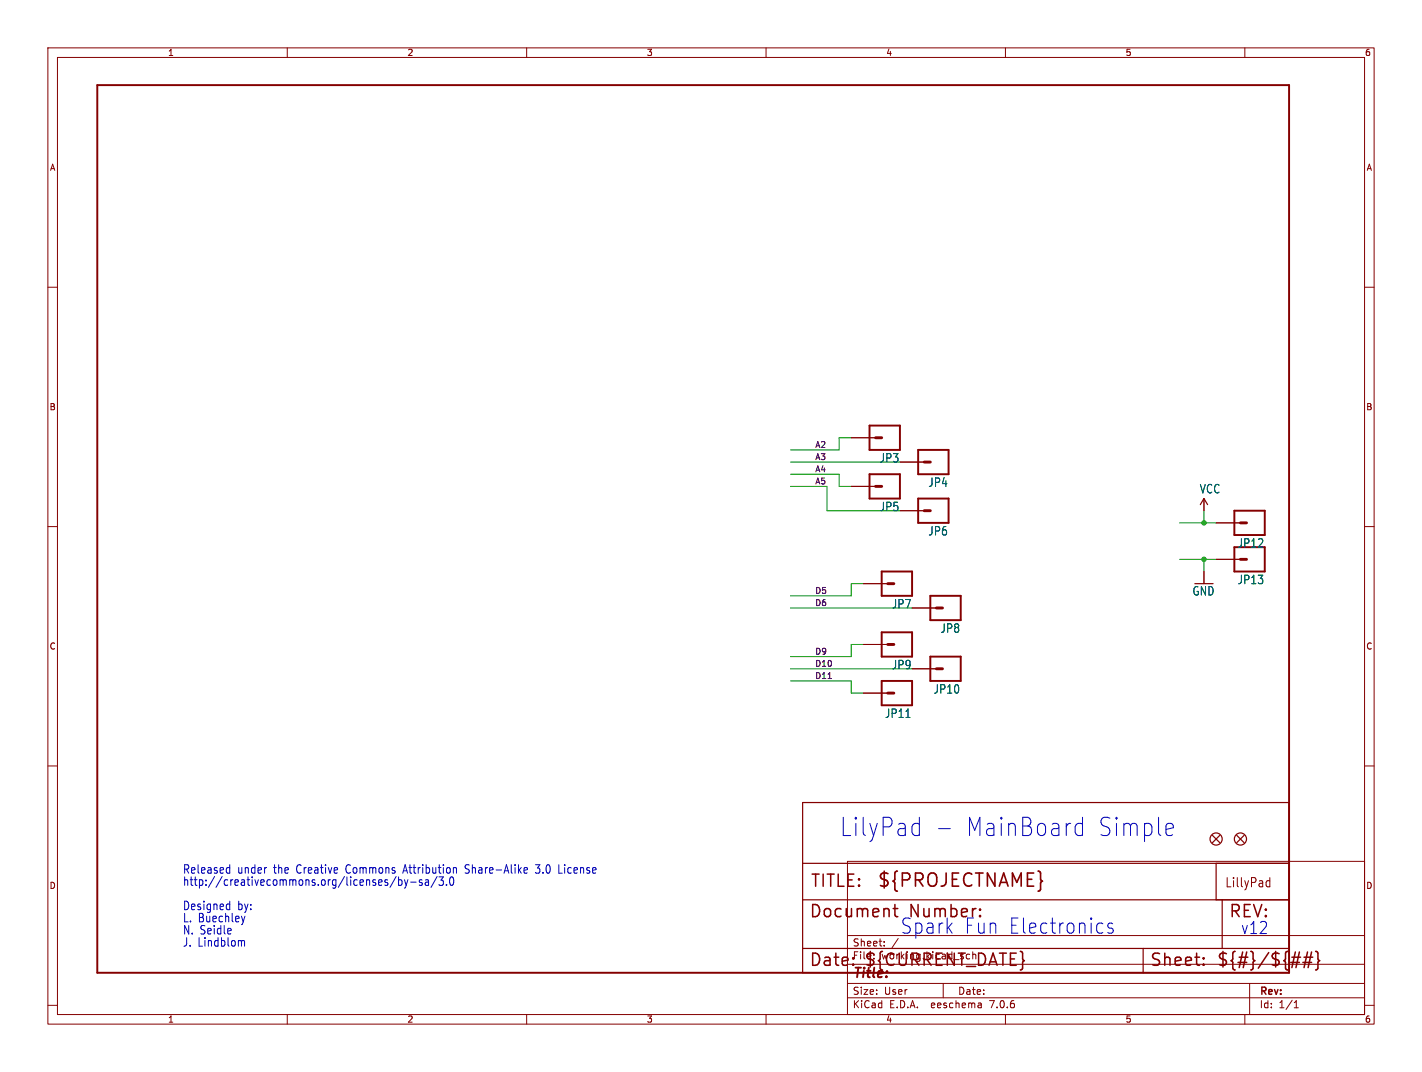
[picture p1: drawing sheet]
<svg xmlns="http://www.w3.org/2000/svg" width="297mm" height="224mm" viewBox="0 0 297 224" stroke-linecap="round" stroke-linejoin="round" font-family="sans-serif">
<g fill="none" stroke="#840000" stroke-width=".21">
<path d="M10 10h277v203.9h-277zM12 12h273v199.9h-273zM60 10v2M110 10v2M160 10v2M210 10v2M260 10v2M10 60h2M285 60h2M177.8 91.4h5.1M188 96.5h5M10 110h2"/>
<path d="M177.8 101.6h5.1M188 106.7h5M251.5 104.1v2.6M251.5 119.4v2.5M254 116.8h5.1M254 109.2h5.1M285 110h2M180.3 134.6h5.1M180.3 121.9h5.1M190.5 139.7h5.1M190.5 127h5.1M10 160h2"/>
<path d="M180.3 144.8h5.1M285 160h2M177 179.9h108v32h-108zM177 195.4h108M184.7 197.5v.1M184.7 196.7v.1M187.6 196l-1.3 2M264.5 185.1l.3 .1h.4M265.2 183.3v1.9M265.2 184.1l-.4-.1-.3 .1M10 210h2M60 211.9v2"/>
<path d="M110 211.9v2M160 211.9v2M177 208.4h108M177 205.4h108M177 201.4h108M197 205.4v3M204.9 209.6l.1 .9M205 210.4l-.2 .1M205 209.9h-.2M210 211.9v2M260 211.9v2M261 205.4v6.5"/>
<path d="M270.3 210.5h.9M270.3 209.4l.4-.4v1.5M285 210h2"/>
</g>
<g fill="none" stroke="#840000" stroke-width=".25">
<path d="M250.7 105.4l.8-1.3 .7 1.3M167.6 167.6h101.6v35.6h-101.6zM253.2 174.5l1.6 1.5M254.8 174.5l-1.6 1.5M258.3 174.5l1.5 1.5M259.8 174.5l-1.5 1.5M167.6 198.1h101.6M167.6 180.3h101.6M167.6 188h101.6M238.8 198.1v5.1M254 180.3v7.7M255.3 188v10.1"/>
<circle cx="254" cy="175.3" r="1.27"/>
<circle cx="259.1" cy="175.3" r="1.27"/>
</g>
<g fill="none" stroke="#840000" stroke-width=".32">
<path d="M186.5 189.8h1M186.9 188.9v2.2M204.7 189.9l.1 .1-.1 .1M204.7 189.9l-.1 .1 .1 .1M204.7 189.9v.2M269.8 199.9h1.8M271.4 198.9l-.7 3.2M272.4 199.9h1.8M273.1 198.9l-.7 3.2M273.9 198.9l-.7 3.2M274.8 198.7l.3 .2 .2 .2v1.2l.3 .4-.3 .3v1.2l-.2 .3-.3 .1M178.2 201.4l.1 .1-.1 .1"/>
<path d="M251.4 201.4l.1 .1-.1 .1M251.4 201.4l-.1 .1 .1 .1M251.4 200.1v.2M251.4 201.4v.2M251.4 200.1l.1 .1-.1 .1M251.4 200.1l-.1 .1 .1 .1M269.6 201h1.8M272.1 201h1.8"/>
</g>
<path d="M20.3 17.8h248.9v185.4h-248.9zM181.6 88.9h6.4v5.1h-6.4zM181.6 99.1h6.4v5h-6.4zM191.8 94h6.3v5.1h-6.3zM184.1 119.4h6.4v5.1h-6.4zM191.8 104.1h6.3v5.1h-6.3zM257.8 106.7h6.4v5.1h-6.4zM257.8 114.3h6.4v5.1h-6.4zM184.1 132.1h6.4v5.1h-6.4zM194.3 137.2h6.4v5h-6.4zM194.3 124.5h6.4v5h-6.4zM184.1 142.2h6.4v5.1h-6.4z" fill="none" stroke="#840000" stroke-width=".41"/>
<path d="M182.9 91.4h1.2M193 96.5h1.3M182.9 101.6h1.2M193 106.7h1.3M259.1 116.8h1.2M259.1 109.2h1.2M185.4 134.6h1.3M185.4 121.9h1.3M195.6 139.7h1.2M195.6 127h1.2M185.4 144.8h1.3" fill="none" stroke="#840000" stroke-width=".61"/>
<path d="M189.2 149.9h.9" fill="none" stroke="#006464" stroke-width=".21"/>
<path d="M172.9 141.7h.8" fill="none" stroke="#0f0f0f" stroke-width=".21"/>
<g fill="none" stroke="#0000c2" stroke-width=".21">
<path d="M191.1 172h.6l.3 .2M192 170.7v3.8M192 174.4l-.3 .1h-.6M196 173.1h2.5M224.6 173.8l.3 .6 .3 .1h.6l.3-.1M226.1 172.2l-.3-.2h-.6l-.5 .4-.1 .3M226.1 170.7v3.8M244 172h.6l.3 .2 .2 .7-1.6 .4M244.9 174.4l-.3 .1h-.6M47.6 188.8l.4 .1M47.6 181.2l.4 .1M48 180.6v1.8"/>
<path d="M48 188.2v1.8M48 189.9l-.4 .1M48 182.3l-.4 .1M50.5 196.5h.5l.1 1.1M51.2 191.4l-.4 1.2M82.7 183.1l-1.2 2.3M83.3 183.2v1.7M83.3 183.8h.4l.3 .3-.2 .8h-.5M84.5 183.8l.3 1.1M84.8 184.9l-.3 .6M85.2 183.8l-.4 1.1M85.8 184.3h1.1"/>
<path d="M88.1 183.8h-.3l-.2 .2v.3l.5 .1v.5h-.5M88.9 183.8h.5l.1 1.1M89.5 184.2l-.5 .1-.2 .2 .2 .4h.5M91.3 183.1l-1.3 2.3M92.6 183.2l-.5 .6 .4 .2v.8l-.2 .1h-.4l-.2-.1M93.3 184.8v.1M94 183.5l-.1 .8 .1 .5 .3 .1h.3l.1-.3v-1.1M94.8 181.3h.5v1.1M109.4 181.8l.8-.2-.1-.3-.4-.1-.3 .3 .1 .8h.6M116.7 180.6v1.8h.7M230.1 192.8l.2 .2M230.3 194.8l-.2 .1"/>
<path d="M232.4 193l-.6-.2a.55 .55 0 0 0-.4 .5 .55 .55 0 0 0 .4 .6h.3a.55 .55 0 0 1 .4 .5 .55 .55 0 0 1-.4 .5l-.7-.1"/>
</g>
<g fill="none" stroke="#009600" stroke-width=".21">
<path d="M165.1 99.1h10.2v2.5h2.5M165.1 96.5h22.9M177.8 91.4h-2.5v2.6h-10.2M165.1 101.6h7.6v5.1h15.3M246.4 116.8h7.6M246.4 109.2h7.6M251.5 106.7v2.5M251.5 116.8v2.6M165.1 139.7h25.4M165.1 127h25.4M180.3 121.9h-2.5v2.6h-12.7M180.3 134.6h-2.5v2.6h-12.7"/>
<path d="M165.1 142.2h12.7v2.6h2.5"/>
</g>
<g fill="#009600" stroke="#009600" stroke-width=".21">
<circle cx="251.5" cy="116.8" r=".46"/>
<circle cx="251.5" cy="109.2" r=".46"/>
</g>
<g font-size="5.3" fill="#0000c2">
<text x="175.3" y="175">LilyPad</text>
<text x="201.2" y="175">MainBoard</text>
<text x="228.7" y="175">Simple</text>
</g>
<g font-size="4.4" fill="#0000c2">
<text x="188" y="195.3">Spark</text>
<text x="201.2" y="195.3">Fun Electronics</text>
</g>
<text font-size="3.8" fill="#840000" x="183.1" y="185.7">${PROJECTNAME}</text>
<g font-size="3.5" fill="#840000">
<text x="169.2" y="185.7">TITLE:</text>
<text x="168.9" y="192.1">Document</text>
<text x="256.5" y="192.1">REV:</text>
<text x="168.9" y="202.2">Date:</text>
<text x="180.3" y="202.2">${CURRENT_DATE}</text>
<text x="240" y="202.2">Sheet:</text>
<text x="254" y="202.2">${#}/${##}</text>
</g>
<g font-size="3.5" fill="#0000c2">
<text x="189.9" y="192.1">Number:</text>
<text x="259.1" y="195.3">v12</text>
</g>
<text font-size="2.8" fill="#840000" x="178" y="204.8">Title:</text>
<text font-size="2.7" fill="#840000" x="255.8" y="185.6">LillyPad</text>
<g font-size="2.5" fill="#006464">
<text x="183.6" y="96.8">JP3</text>
<text x="193.8" y="101.9">JP4</text>
<text x="183.6" y="107">JP5</text>
<text x="250.5" y="103.3">VCC</text>
<text x="193.8" y="112.1">JP6</text>
<text x="258.4" y="114.6">JP12</text>
<text x="249" y="124.6">GND</text>
<text x="258.4" y="122.2">JP13</text>
<text x="186.2" y="127.3">JP7</text>
<text x="196.3" y="132.4">JP8</text>
<text x="186.2" y="140">JP9</text>
<text x="194.9" y="145.1">JP10</text>
<text x="184.7" y="150.2">JP11</text>
</g>
<g font-size="2.5" fill="#0000c2">
<text x="38.1" y="185.2">http://creativecommons.org/licenses/by-sa/3.0</text>
<text x="38.1" y="182.6">Released</text>
<text x="49.6" y="182.6">under</text>
<text x="57.2" y="182.6">the</text>
<text x="62" y="182.6">Creative</text>
<text x="72.5" y="182.6">Commons</text>
<text x="84.6" y="182.6">Attribution</text>
<text x="97.7" y="182.6">Share-Alike</text>
<text x="112.6" y="182.6">3.0</text>
<text x="117.5" y="182.6">License</text>
<text x="38.1" y="190.3">Designed</text>
<text x="49.6" y="190.3">by:</text>
<text x="38.1" y="192.8">L. Buechley</text>
<text x="38.1" y="197.9">J. Lindblom</text>
<text x="38.1" y="195.3">N. Seidle</text>
</g>
<g font-size="2.1" fill="#840000">
<text x="178" y="197.9">Sheet:</text>
<text x="178" y="200.6">File:</text>
<text x="184.1" y="200.6">working.kicad_sch</text>
<text x="178" y="208">Size:</text>
<text x="184.7" y="208">User</text>
<text x="200" y="208">Date:</text>
<text x="263" y="208.2">Rev:</text>
<text x="178" y="210.8">KiCad</text>
<text x="185.7" y="210.8">E.D.A.</text>
<text x="194.6" y="210.8">eeschema</text>
<text x="207" y="210.8">7.0.6</text>
<text x="263" y="210.8">Id:</text>
<text x="267.1" y="210.8">1/1</text>
</g>
<g font-size="1.8" fill="#840000">
<text x="35" y="11.9">1</text>
<text x="85" y="11.9">2</text>
<text x="135" y="11.9">3</text>
<text x="185" y="11.9">4</text>
<text x="235" y="11.9">5</text>
<text x="285" y="11.9">6</text>
<text x="10.3" y="35.9">A</text>
<text x="285.3" y="35.9">A</text>
<text x="10.3" y="85.9">B</text>
<text x="285.3" y="85.9">B</text>
<text x="10.3" y="135.9">C</text>
<text x="285.3" y="135.9">C</text>
<text x="10.3" y="185.9">D</text>
<text x="285.3" y="185.9">D</text>
<text x="35" y="213.8">1</text>
<text x="85" y="213.8">2</text>
<text x="135" y="213.8">3</text>
<text x="185" y="213.8">4</text>
<text x="235" y="213.8">5</text>
<text x="285" y="213.8">6</text>
</g>
<g font-size="1.7" fill="#0f0f0f">
<text x="170.2" y="93.6">A2</text>
<text x="170.2" y="98.7">A4</text>
<text x="170.2" y="101.3">A5</text>
<text x="170.2" y="96.2">A3</text>
<text x="170.2" y="124.1">D5</text>
<text x="170.2" y="126.7">D6</text>
<text x="170.2" y="136.8">D9</text>
<text x="170.2" y="139.4">D10</text>
<text x="170.2" y="141.9">D11</text>
</g>
</svg>
